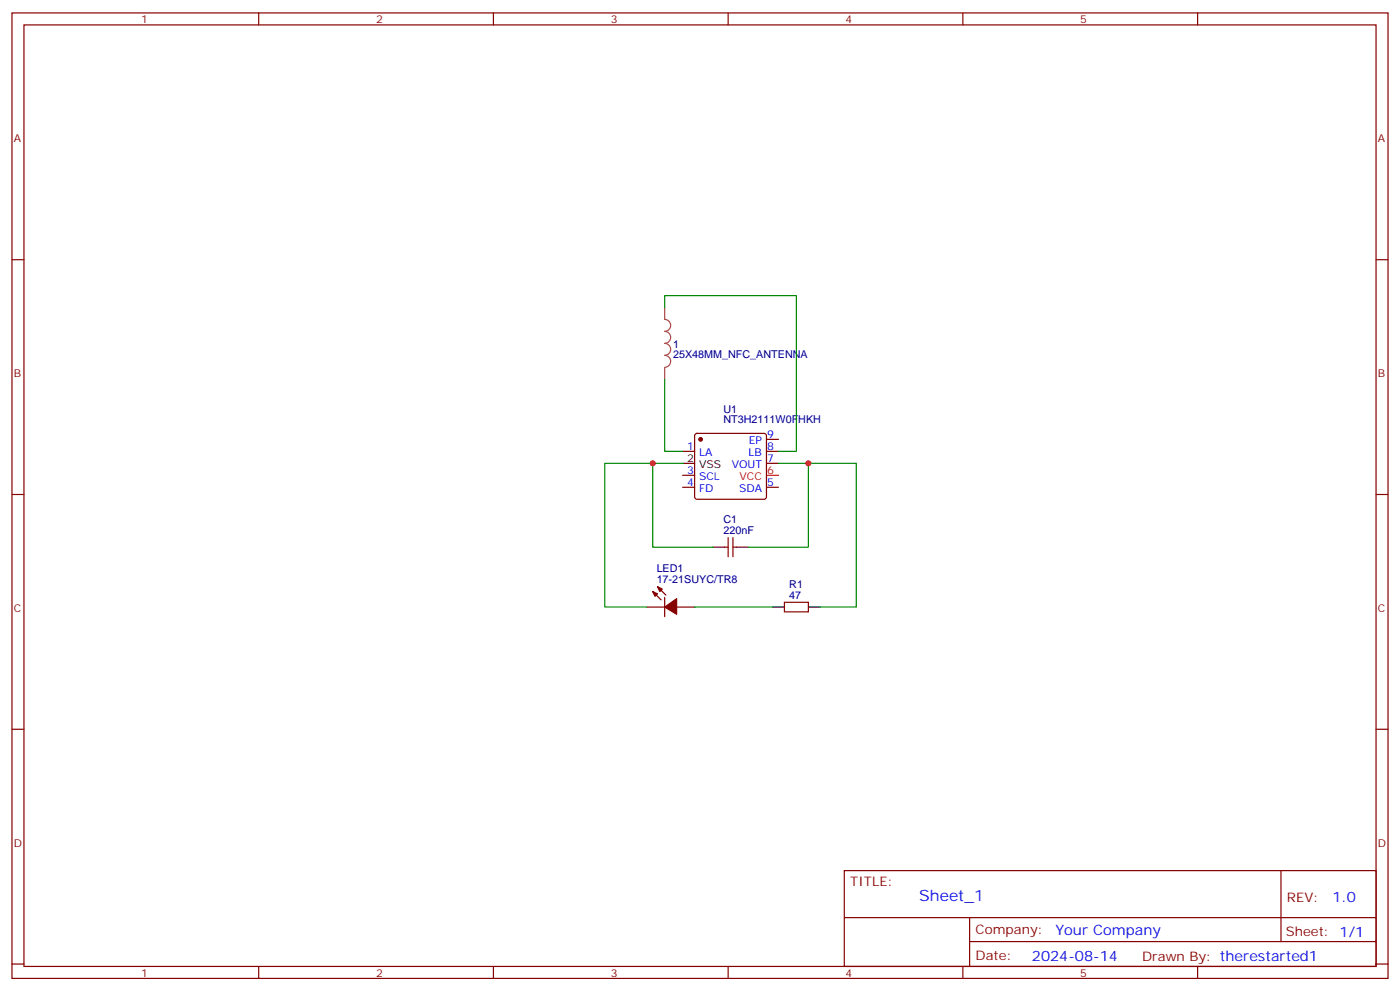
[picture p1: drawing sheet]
<svg xmlns="http://www.w3.org/2000/svg" width="412mm" height="292mm" viewBox="0 0 412 292" stroke-linecap="round" stroke-linejoin="round" font-family="sans-serif">
<g fill="none" stroke="#870000" stroke-width=".35">
<path d="M3.5 3.8h405.4v284.3h-405.4zM7.1 7.3h398.2v277.3h-398.2zM76.2 3.8v3.5M145.3 3.8v3.5M214.5 3.8v3.5M283.6 3.8v3.5M352.8 3.8v3.5M3.5 76.5h3.6M405.3 76.5h3.6M201.1 132.9h3.5M201.1 140h3.5M204.8 127.8l.5-.2h19.8l.5 .2 .2 .5v18l-.3 .5-.4 .2h-19.8l-.5-.2-.2-.5v-18z"/>
<path d="M225.8 129.4h3.5M225.8 132.9h3.5M225.8 136.5h3.5M3.5 145.6h3.6M201.1 143.5h3.5M214.5 158.3v5.7M215.9 158.3v5.7M225.8 143.5h3.5M405.3 145.6h3.6M190.5 178.8h5.3M192.3 174.2l2.4 2.5M193.7 172.8l2.4 2.5"/>
<path d="M195.8 176v5.6M199.3 178.8h5.3M213.4 161.1h1.1M215.9 161.1h1.1M231.1 177.4h7v2.8h-7zM3.5 214.8h3.6M405.3 214.8h3.6M248.7 256.4h156.6v28.2h-156.6zM377.3 256.4v20.9M248.7 270.2h156.5M285.6 277.3h119.6M285.6 270.2v14.2"/>
<path d="M3.5 283.9h3.6M76.2 284.6v3.5M145.3 284.6v3.5M214.5 284.6v3.5M283.6 284.6v3.5M352.8 284.6v3.5M405.3 283.9h3.6"/>
</g>
<path d="M225.8 140h3.5" fill="none" stroke="#f00" stroke-width=".35"/>
<path d="M201.1 136.5h3.5M209.9 161.1h3.5M217 161.1h3.5M227.5 178.8h3.6M238.1 178.8h3.6" fill="none" stroke="#000" stroke-width=".35"/>
<g fill="#870000" stroke="#870000" stroke-width=".35">
<path d="M192.3 174.2l1.4 .7-.7 .7z"/>
<path d="M193.7 172.8l1.4 .7-.7 .7z"/>
<path d="M195.8 178.8l3.5-2.5v4.6z"/>
<circle cx="206.4" cy="129.4" r=".53"/>
</g>
<path d="M195.8 90.6v3.5a1.76 1.76 0 0 1 1.8 1.7 1.76 1.76 0 0 1-1.8 1.8 1.76 1.76 0 0 1 1.8 1.8 1.76 1.76 0 0 1-1.8 1.7 1.76 1.76 0 0 1 1.8 1.8 1.76 1.76 0 0 1-1.8 1.7 1.76 1.76 0 0 1 1.8 1.8 1.76 1.76 0 0 1-1.8 1.8M195.8 108.3v3.5" fill="none" stroke="#a64a4a" stroke-width=".35"/>
<path d="M195.8 90.6v-3.5h38.8v45.8h-5.3M195.8 111.8v21.1h5.3M192.3 136.5h-14.1v42.3h12.3M201.1 136.5h-8.8v24.6h17.6M229.3 136.5h8.8v24.6h-17.6M238.1 136.5h14.1v42.3h-10.5M204.6 178.8h22.9" fill="none" stroke="#008700" stroke-width=".35"/>
<g fill="#c00">
<circle cx="192.3" cy="136.5" r=".88"/>
<circle cx="238.1" cy="136.5" r=".88"/>
</g>
<text font-size="4.6" fill="#00f" x="270.8" y="265.4">Sheet_1</text>
<g font-size="4.2" fill="#00f">
<text x="392.5" y="265.7">1.0</text>
<text x="310.9" y="275.2">Your Company</text>
<text x="304" y="283">2024-08-14</text>
</g>
<g font-size="3.9" fill="#800">
<text x="250.5" y="261">TITLE:</text>
<text x="379.1" y="265.7">REV:</text>
<text x="287.4" y="275.2">Company:</text>
<text x="378.7" y="275.8">Sheet: 1/1</text>
<text x="287.4" y="282.9">Date:</text>
<text x="336.4" y="282.9">Drawn By: therestarted1</text>
</g>
<g font-size="3.2" fill="#800">
<text x="41.6" y="6.8">1</text>
<text x="110.8" y="6.8">2</text>
<text x="179.9" y="6.8">3</text>
<text x="249.1" y="6.8">4</text>
<text x="318.2" y="6.8">5</text>
<text x="4.1" y="41.9">A</text>
<text x="405.9" y="41.9">A</text>
<text x="4.1" y="111.1">B</text>
<text x="405.9" y="111.1">B</text>
<text x="4.1" y="180.2">C</text>
<text x="405.9" y="180.2">C</text>
<text x="4.1" y="249.3">D</text>
<text x="405.9" y="249.3">D</text>
<text x="41.6" y="287.6">1</text>
<text x="110.8" y="287.6">2</text>
<text x="179.9" y="287.6">3</text>
<text x="249.1" y="287.6">4</text>
<text x="318.2" y="287.6">5</text>
</g>
<g font-size="3.2" fill="#000080">
<text x="198.3" y="105.5">25X48MM_NFC_ANTENNA</text>
<text x="198.3" y="102.4">1</text>
<text x="213.1" y="124.7">NT3H2111W0FHKH</text>
<text x="213.1" y="121.5">U1</text>
<text x="213.1" y="154.1">C1</text>
<text x="213.1" y="157.3">220nF</text>
<text x="193.4" y="171.7">17-21SUYC/TR8</text>
<text x="193.4" y="168.6">LED1</text>
<text x="232.5" y="173.1">R1</text>
<text x="232.5" y="176.3">47</text>
</g>
<g font-size="3.2" fill="#00f">
<text x="220.5" y="130.8">EP</text>
<text x="226" y="129">9</text>
<text x="202.4" y="132.6">1</text>
<text x="205.9" y="134.3">LA</text>
<text x="215.5" y="137.9">VOUT</text>
<text x="220.5" y="134.3">LB</text>
<text x="226" y="132.6">8</text>
<text x="226" y="136.1">7</text>
<text x="202.4" y="143.2">4</text>
<text x="202.4" y="139.6">3</text>
<text x="205.9" y="141.4">SCL</text>
<text x="226" y="143.2">5</text>
<text x="205.9" y="144.9">FD</text>
<text x="217.7" y="144.9">SDA</text>
</g>
<g font-size="3.2">
<text x="202.4" y="136.1">2</text>
<text x="205.9" y="137.9">VSS</text>
</g>
<g font-size="3.2" fill="#f00">
<text x="217.9" y="141.4">VCC</text>
<text x="226" y="139.6">6</text>
</g>
</svg>
